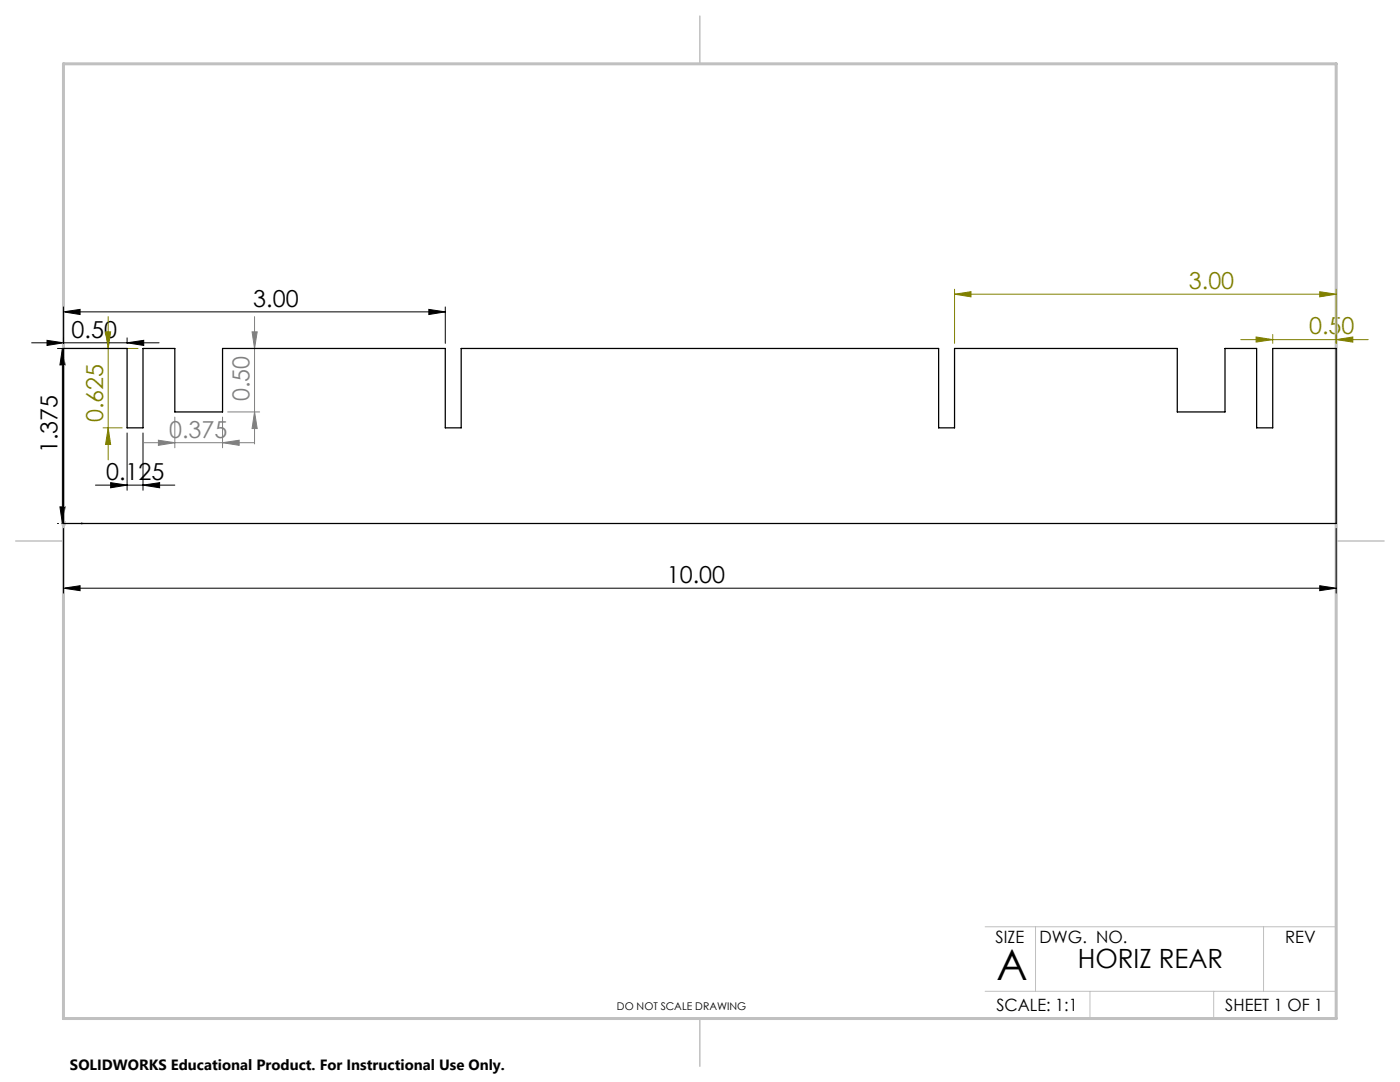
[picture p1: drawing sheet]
<svg xmlns="http://www.w3.org/2000/svg" width="279mm" height="216mm" viewBox="0 0 279 216" stroke-linecap="round" stroke-linejoin="round" font-family="sans-serif">
<path d="M12.7 96.5l.1 .4h-.2zM12.7 96.5v8h4M16.3 104.4l.4 .1h-.4z" fill="none" stroke="#00f" stroke-width=".2"/>
<g fill="none" stroke="#000" stroke-width=".2">
<path d="M6.3 68.4h25.4M9.4 67.9l3.3 .5-3.3 .5zM11.5 69.5h6.5M12.5 69.5v35M12.5 69.5l.5 3.3h-1zM12.7 62.2l3.3-.5v1.1zM12.7 61.2v7.3M12.7 62.2h76.2M25.4 68.4l3.3-.5v1zM25.4 67.4v1.1M85.6 61.7l3.3 .5-3.3 .6zM88.9 61.2v7.3"/>
<path d="M19.1 96.8h15.8M22.1 96.3l3.3 .5-3.3 .5zM25.4 86.4v11.4M28.5 96.8l3.4-.5v1zM28.5 86.4v11.4M11.5 104.5h.2M12 101.1h1l-.5 3.4zM12.7 117.4l3.3-.5v1zM12.7 105.4v13M12.7 117.4h254M263.4 116.9l3.3 .5-3.3 .5zM266.7 105.4v13"/>
</g>
<g fill="none" stroke="#808000" stroke-width=".2">
<path d="M190.5 58.7l3.3-.5v1zM190.5 57.7v10.8M190.5 58.7h76.2M263.4 58.2l3.3 .5-3.3 .5zM266.7 57.7v10.8M20.6 69.5h7M21.1 66.2h1l-.5 3.3zM21.6 63.2v28.6M247.6 67.8h25.4M250.7 67.2l3.3 .6-3.3 .5zM254 66.7v1.8M266.7 67.8l3.3-.6v1.1z"/>
<path d="M20.6 85.4h3.8M21.6 85.4l.5 3.3h-1z"/>
</g>
<g fill="none" stroke="#808080" stroke-width=".2">
<path d="M50.3 66.2h1l-.5 3.3zM50.8 63.2v25.4M28.5 88.3h22.3M31.6 87.8l3.3 .5-3.3 .6zM34.9 83.2v6.2M44.4 88.3l3.3-.5v1.1zM44.4 83.2v6.2M45.4 82.2h6.4M50.8 82.2l.5 3.3h-1zM12.2 104.5h1M12.3 104.1l.8 .7M12.7 103.9v1.1"/>
<path d="M13.1 104.1l-.8 .7"/>
</g>
<path d="M266.7 153.3v49.9h-240M196.6 184.9h70.1M196.6 197.8h70.1M206.7 184.9v12.9M217.5 197.8v5.4M242.2 197.8v5.4M252.2 184.9v12.9" fill="none" stroke="#c0c0c0" stroke-width=".2"/>
<path d="M139.7 3.2v9.5M3.1 107.9h9.6M266.7 107.9h9.5M139.7 203.2v9.6" fill="none" stroke="#c0c0c0" stroke-width=".3"/>
<path d="M12.7 12.7h254v190.5h-254z" fill="none" stroke="#c0c0c0" stroke-width=".6"/>
<path d="M16.3 104.4l.4 .1h-.4zM12.7 96.5l.1 .4h-.2z" fill="#00f"/>
<g fill="#000">
<path d="M12.5 69.5l.5 3.3h-1zM12 101.1h1l-.5 3.4z"/>
<path d="M9.4 67.9l3.3 .5-3.3 .5zM25.4 68.4l3.3-.5v1zM12.7 62.2l3.3-.5v1.1zM85.6 61.7l3.3 .5-3.3 .6zM12.7 117.4l3.3-.5v1zM263.4 116.9l3.3 .5-3.3 .5z"/>
<path d="M22.1 96.3l3.3 .5-3.3 .5zM28.5 96.8l3.4-.5v1z"/>
</g>
<g fill="#808000">
<path d="M263.4 58.2l3.3 .5-3.3 .5zM190.5 58.7l3.3-.5v1z"/>
<path d="M250.7 67.2l3.3 .6-3.3 .5zM266.7 67.8l3.3-.6v1.1z"/>
<path d="M21.6 85.4l.5 3.3h-1zM21.1 66.2h1l-.5 3.3z"/>
</g>
<g fill="#808080">
<path d="M31.6 87.8l3.3 .5-3.3 .6zM44.4 88.3l3.3-.5v1.1z"/>
<path d="M50.8 82.2l.5 3.3h-1zM50.3 66.2h1l-.5 3.3z"/>
</g>
<path d="M12.7 69.5h12.7v15.9h3.1v-15.9h6.4v12.7h9.5v-12.7h44.5v15.9h3.1v-15.9h95.3v15.9h3.2v-15.9h44.4v12.7h9.6v-12.7h6.3v15.9h3.2v-15.9h12.7v35h-254z" fill="none" stroke="#000" stroke-width=".25"/>
<text font-size="8.5" x="198.9" y="195.5">A</text>
<text font-size="5.3" x="215.1" y="193.2">HORIZ REAR</text>
<g font-size="4.7" fill="#808000">
<text x="237.3" y="57.7">3.00</text>
<text x="261.3" y="66.7">0.50</text>
<text x="20.6" y="84.3" transform="rotate(-90 20.6 84.3)">0.625</text>
</g>
<g font-size="4.7">
<text x="50.6" y="61.2">3.00</text>
<text x="14.3" y="67.4">0.50</text>
<text x="11.5" y="90.4" transform="rotate(-90 11.5 90.4)">1.375</text>
<text x="21.2" y="95.8">0.125</text>
<text x="133.1" y="116.3">10.00</text>
</g>
<g font-size="4.7" fill="#808080">
<text x="49.8" y="80" transform="rotate(-90 49.8 80)">0.50</text>
<text x="33.8" y="87.3">0.375</text>
</g>
<g font-size="3.4">
<text x="198.7" y="188.1">SIZE</text>
<text x="207.5" y="188.1">DWG. NO.</text>
<text x="256.5" y="188.2">REV</text>
<text x="198.8" y="201.7">SCALE: 1:1</text>
<text x="244.5" y="201.7">SHEET 1 OF 1</text>
</g>
<text font-size="3" x="14" y="213.5">SOLIDWORKS Educational Product. For Instructional Use Only.</text>
<text font-size="2.1" x="123.1" y="201.6">DO NOT SCALE DRAWING</text>
</svg>
